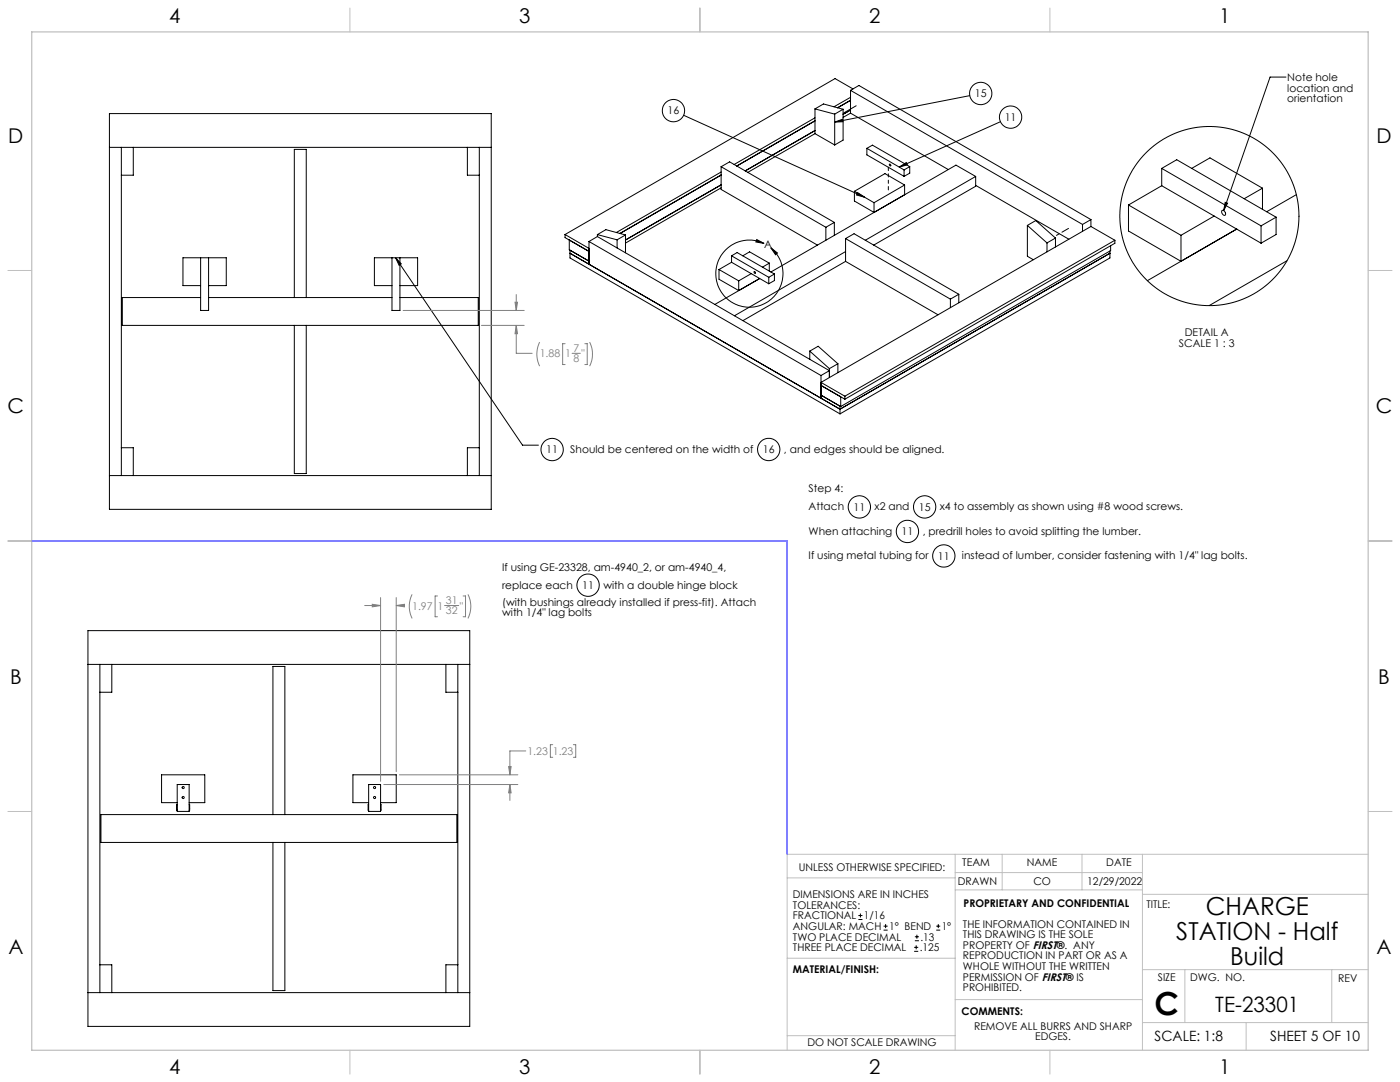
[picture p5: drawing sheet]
<svg xmlns="http://www.w3.org/2000/svg" width="559mm" height="432mm" viewBox="0 0 559 432" stroke-linecap="round" stroke-linejoin="round" font-family="sans-serif">
<g fill="none" stroke="#c0c0c0" stroke-width=".4">
<path d="M139.7 3.2v9.5M279.4 3.2v9.5M419.1 3.2v9.5M3.1 107.9h9.6M546.1 107.9h9.5M3.1 215.9h9.6M546.1 215.9h9.5M3.1 323.8h9.6M546.1 323.8h9.5M314.2 350.3h67M381.2 340.9v78.2M381.2 355.1h74.8"/>
<path d="M381.2 348.2h74.8M400 340.9v14.2M431.9 340.9v14.2M456 340.9v78.2M456 356.9h90.1M546.1 340.9h-231.9v78.2M314.2 382.4h67.2M381.2 398.9h74.8M456 387h90.1M472.9 387v21.1M531.6 387v21.1M139.7 419.1v9.6"/>
<path d="M279.4 419.1v9.6M314.2 413.3h67M419.1 419.1v9.6M456 408.1h90.1M497.4 408.1v11"/>
</g>
<path d="M12.7 12.7h533.4v406.4h-533.4z" fill="none" stroke="#c0c0c0" stroke-width=".5"/>
<g fill="none" stroke="#000" stroke-width=".4">
<path d="M339.5 38.8l-6.6 3.8M339.5 36.1v9.1M339.5 36.1l92.6 53.5M339.5 36.1l3.3-2 92.6 53.5M340.5 35.5l-7.2-4.1-107.8 62.2M387.1 38.2l-53.9 10.5M513.3 30.8h-6.4l-18.5 53.2M43.7 45.3h152.4v158h-152.4zM43.7 58.8h152.4M48.4 58.8v131M53.2 58.8v11.1h-4.8M186.5 58.8v11.1h4.8"/>
<path d="M191.3 58.8v131M272.9 46l72.2 32.7M325.3 47l-32.3 18.7M325.3 48.2l-31.2 18.1M325.3 43.5l3.4-2 7.8 2.1M325.3 43.5l7.9 2M325.3 43.5v9.8M325.3 53.3l7.9 4.6M325.3 53.3l-26.8 15.5M325.3 52.1l-27.8 16.1M333.2 48.7l3.1-1.1 .2 1zM333.2 45.5v12.4"/>
<path d="M336.5 43.6l-3.3 1.9M336.5 43.6v12.3l-3.3 2M339.5 40l-5.2 3M339.5 45.2l-3 1.6M339.5 43.9l-3 1.7M339.5 45.2l39 22.5M346 59.2v2.6l14.9 8.6M346 59.2l14.9 8.6M346 59.2l2.2-1.3 14.9 8.6M399.3 48.6l-40.4 18.1M287.8 68.7l-41.8 24.1M287.8 69.8l-40.3 23.4"/>
<path d="M287.8 66.5l41.8 24.2M287.8 66.5l3.4-1.9 41.8 24.2M287.8 66.5v9.1l38.5 22.2M287.8 75l-38.1 22M287.8 73.8l-38.1 22M341 76.3l7.9 4.6M341 76.3v3.9l7.9 4.6v-3.9M342.3 76.9l2.8 1.8-3.2-.9zM355 65.5l.4 .2 .1 .5-.4-.1zM358.9 66.7l2.8-1.8 .5 .9zM360.9 67.8v2.6M361.1 73.8l-7.9-4.5-12.2 7"/>
<path d="M361.1 73.8l-12.2 7.1M361.1 73.8v3.9M363.1 66.5v2.6l-2.2 1.3M363.1 66.5l-2.2 1.3M389.4 70.4l-7.8-4.5-73.9 42.6M389.4 70.4l-44 25.5M389.4 70.4v3.9l-40.7 23.5M389.4 74l37.2 21.5M463.7 74.1l39.6 22.9M463.7 67.2v6.9M463.7 67.2l39.6 22.9M463.7 67.2l6-3.5 39.6 23"/>
<path d="M463.7 74.1l-13.3 7.7M475.7 67.2l7.3-4.2 20.9 12.1M503.9 75.1l-7.3 4.2M503.9 75.1v8.4M517.4 77.7l-11.8 6.8M225.5 93.6l9.6 5.5M225.5 93.6v1.2l9.6 5.5M227.2 95.8v3.9l7.9 4.5-7.6-4.4v3.1l107.8 62.3M235.1 96.4v9M235.1 96.4l92.6 53.5M238.4 93.6v.8M238.4 93.6l7.9 2.1"/>
<path d="M238.4 93.6l3.4-1.9 7.9 2.1M238.4 94.4l92.6 53.5-3.3 2M238.4 94.4l-3.3 2M246.3 95.7v3.3M249.7 93.8l-3.4 1.9M249.7 93.8v7.1M302 95.6l3 1.6-3.3-.6zM305 97.2a13.4 13.4 0 0 0-19.3 11.8 13.4 13.4 0 0 0 19 12.4 13.4 13.4 0 0 0 3-22.5M307.7 98.9l2.6 2.1-.7 .7zM329.6 90.7v5.2M333 88.8l-3.4 1.9M333 88.8v5.1"/>
<path d="M337.5 95.2l41.8 24.2M337.5 95.2l3.4-1.9 41.8 24.1M337.5 95.2v9.1M410.1 90v12.3l2.3 1.3M410.1 90l7.8 6.9M410.1 90l3.3-2 7.9 7M417.9 96.9v3.6M421.3 95l-3.4 1.9M421.3 95v3.6M432.1 89.6v2.7M435.4 90.4l-107.7 62.2 9.5 5.5M435.4 90.4l9.6 5.5"/>
<path d="M435.4 87.6l-3.3 2M435.4 87.6v2.8M443.3 98.1v1.9l-107.7 62.2M445 95.9l-107.8 62.2M445 95.9v1.2l-107.8 62.2M450.4 81.8v10.4l21 12.1v-10.4M450.4 81.8l21 12.1M484.6 86.2l-13.2 7.7M487.7 84.1a1.14 1.14 0 0 1 1.3 .5 1.14 1.14 0 0 1-.2 1.4 1.49 1.49 0 0 1-1.1-1.9zM489 80.8l1 .3-1.6 2.9zM493.6 91.4l-35.6 20.6M503.3 90.1v6.9"/>
<path d="M509.3 86.7v6.9l-6 3.4M509.3 86.7l-6 3.4M80.1 102.9v21h3.2v-21M80.1 114h-7.1v-11.1h17.3v11.1h-7M80.1 118.7h-31.3v11.2h142.1v-11.2h-31.3M83.3 118.7h73.2M117.5 118.7v-59.1h4.7v59.1M156.5 102.9v21h3.1v-21M156.5 114h-7.1v-11.1h17.3v11.1h-7.1M157.9 102.9l2.3 2.4-.9 .6zM157.9 102.9l50.7 74.8h6.3M227.5 101.1l107.8 62.2 107.7-62.2"/>
<path d="M287 107.6v3.8l7.9 4.6M287 107.6l7.9 4.5M292 104.7l14.8 8.5M292 102.1v2.6M292 102.1l14.8 8.6M292 102.1l2.2-1.3 14.9 8.6M292 104.7l-5 2.9M294.9 112.1v3.9M294.9 116l8.3-4.8-17.9 10.3M296.5 102.1l2.7-1.6 7.9 4.5M299.8 109.2l-4.9 2.9M306.8 110.7v2.5"/>
<path d="M307.1 105l-2.8 1.6M307.1 105v3.2M309.1 109.4v2.6l-2.3 1.2M309.1 109.4l-2.3 1.3M337.5 104.3l36.9 21.3M337.5 100.4l-44.3 25.6M337.5 104.3l-41 23.7M379.3 119.4v3.4M382.7 117.4l-3.4 2M382.7 117.4v3.4M443 100.2v2.7l-107.7 62.3M513.7 104l-31.1 18"/>
<path d="M117.5 129.9v59.1h4.7v-59.1M323.2 140.1l7.8 7M323.2 140.1l3.4-1.9 7.8 7M323.2 140.1v3.3M327.7 153.8l9.5 5.5M327.7 149.9v9M331 147.1v3.6M334.4 145.2l-3.4 1.9M334.4 145.2v3.5M335.6 158.4v3.8M337.2 158.1v1.2M48.4 178.7h4.8v11.1"/>
<path d="M191.3 178.7h-4.8v11.1M335.6 162.2l-7.9-4.5 7.6 4.4v3.1M43.7 189.8h152.4M35.1 251.7h152.4v157.9h-152.4zM35.1 265.1h152.4M39.9 265.1v131M44.6 265.1v11.2h-4.7M178 265.1v11.2h4.7M182.7 265.1v131M70.7 313.1h4.8v10.7h-4.8zM147.1 313.1h4.8v10.7h-4.8zM40.3 325.1h142.1v11.1h-142.1z"/>
<path d="M70.7 321.1h-.2v2.2h.2M70.7 320.3h-6.2v-11.1h17.2v11.1h-6.2M75.5 321.1h.2v2.2h-.2M108.9 325.1v-59.1h4.8v59.1M108.9 336.2v59.1h4.8v-59.1M147.1 321.1h-.2v2.2h.2M147.1 320.3h-6.2v-11.1h17.3v11.1h-6.3M151.9 321.1v2.2M35.1 396.1h152.4M39.9 385h4.7v11.1M182.7 385h-4.7v11.1"/>
<circle cx="391.5" cy="37.3" r="4.5"/>
<circle cx="268.8" cy="44.1" r="4.5"/>
<circle cx="403.4" cy="46.7" r="4.4"/>
<circle cx="482.7" cy="86.2" r="35.8"/>
<circle cx="301.3" cy="108.6" r=".38"/>
<circle cx="220.4" cy="179.4" r="4.5"/>
<circle cx="306.8" cy="179.4" r="4.4"/>
<circle cx="343" cy="202.3" r="4.5"/>
<circle cx="362.2" cy="212.1" r="4.5"/>
<circle cx="369.1" cy="202.3" r="4.5"/>
<circle cx="234.7" cy="233.5" r="4.4"/>
<circle cx="376.7" cy="221.9" r="4.5"/>
<circle cx="73.1" cy="314.3" r=".42"/>
<circle cx="73.1" cy="318.3" r=".42"/>
<circle cx="149.5" cy="318.3" r=".42"/>
<circle cx="149.5" cy="314.3" r=".42"/>
</g>
<path d="M426.5 91.2l-5.8 3.3" fill="none" stroke="#000" stroke-width=".4" stroke-dasharray="6.3 1.3 1.3 1.3 1.3 1.3" stroke-dashoffset="3.3"/>
<path d="M341.7 42.2l-5.2 3" fill="none" stroke="#000" stroke-width=".4" stroke-dasharray="6.3 1.3 1.3 1.3 1.3 1.3"/>
<path d="M354.6 75.8v-9.1" fill="none" stroke="#000" stroke-width=".4" stroke-dasharray="6.3 1.3 1.3 1.3 1.3 1.3" stroke-dashoffset="5"/>
<g fill="none" stroke="#808080" stroke-width=".4">
<path d="M206.1 117.5v6.4M160.9 123.9h48.3M192.2 129.9h17M205.6 120.6h1l-.5 3.3zM206.1 129.9l.5 3.3h-1zM206.1 129.9v11.1h6.3M215.4 136.5a10.7 10.7 0 0 0 0 9.6M225.6 137.2h-1v8.3h1M233.4 137.2h1v8.3h-1M235.3 136.5a10.7 10.7 0 0 1 0 9.6M228.4 141h3.2M151.9 238.5v73.3"/>
<path d="M158.2 238.5v69.4M164.5 237.2a10.7 10.7 0 0 0 0 9.6M174.6 237.8h-.9v8.3h.9M184.9 237.8h.9v8.3h-.9M186.8 237.2a10.7 10.7 0 0 1 0 9.6M145.6 241.7h6.3M148.6 241.2l3.3 .5-3.3 .5zM158.2 241.7l3.2-.5v1zM158.2 241.7h3.3M177.4 241.7h5.7M209.9 299.7h-6.4v9.5M220.6 297.2h-.9v5h.9"/>
<path d="M228.8 297.2h1v5h-1M153.2 313.1h53.5M159.4 309.2h47.3M203 305.9h1l-.5 3.3zM203.5 313.1l.5 3.3h-1zM203.5 313.1v6.3"/>
</g>
<path d="M12.7 215.9h301.5v125" fill="none" stroke="#00f" stroke-width=".4"/>
<g fill="#000">
<path d="M302 95.6l3 1.6-3.3-.6zM307.7 98.9l2.6 2.1-.7 .7zM358.9 66.7l2.8-1.8 .5 .9zM333.2 48.7l3.1-1.1 .2 1zM342.3 76.9l2.8 1.8-3.2-.9z"/>
<path d="M157.9 102.9l2.3 2.4-.9 .6zM489 80.8l1 .3-1.6 2.9z"/>
</g>
<path d="M206.1 129.9l.5 3.3h-1zM205.6 120.6h1l-.5 3.3zM203 305.9h1l-.5 3.3zM203.5 313.1l.5 3.3h-1zM158.2 241.7l3.2-.5v1zM148.6 241.2l3.3 .5-3.3 .5z" fill="#808080"/>
<g fill="none" stroke="#000" stroke-width=".4">
<path d="M342.6 367h1.6M342.6 365.4h1.6M343.4 364.6v1.5M352.7 371.2h1.6M352.7 369.6h1.6M353.5 368.8v1.6M364.9 379.7h1.6M364.9 378.1h1.6M365.2 375.4h1.6M365.2 373.8h1.6M365.7 377.3v1.5M366 373v1.6"/>
<path d="M373.7 371.2h1.6M373.7 369.6h1.6M374.5 368.8v1.6"/>
</g>
<text font-size="12.7" x="460.9" y="405.2">C</text>
<g font-size="9.9">
<text x="481.3" y="365.3">CHARGE</text>
<text x="469.5" y="375.2">STATION - Half</text>
<text x="491" y="385.1">Build</text>
</g>
<text font-size="8.5" x="485.1" y="404">TE-23301</text>
<g font-size="8.1">
<text x="67.6" y="9.3">4</text>
<text x="207.3" y="9.3">3</text>
<text x="347" y="9.3">2</text>
<text x="486.7" y="9.3">1</text>
<text x="3.3" y="57">D</text>
<text x="549.4" y="57">D</text>
<text x="3" y="164.9">C</text>
<text x="549.1" y="164.9">C</text>
<text x="4" y="272.9">B</text>
<text x="550.1" y="272.9">B</text>
<text x="3.3" y="380.8">A</text>
<text x="549.4" y="380.8">A</text>
<text x="67.6" y="428.4">4</text>
<text x="207.3" y="428.4">3</text>
<text x="347" y="428.4">2</text>
<text x="486.7" y="428.4">1</text>
</g>
<g font-size="5.6">
<text x="460.9" y="415.2">SCALE: 1:8</text>
<text x="507" y="415.2">SHEET 5 OF 10</text>
</g>
<g font-size="4.2">
<text x="513.8" y="32.4">Note hole</text>
<text x="389.1" y="38.8">15</text>
<text x="513.8" y="36.5">location and</text>
<text x="513.8" y="40.7">orientation</text>
<text x="266.5" y="45.7">16</text>
<text x="401" y="48.3">11</text>
<text x="305" y="99.2">A</text>
<text x="472.9" y="134.2">DETAIL A</text>
<text x="470.5" y="138.3">SCALE 1 : 3</text>
<text x="218.1" y="180.9">11</text>
<text x="227.6" y="180.8">Should be centered on the width of</text>
<text x="304.5" y="180.9">16</text>
<text x="312.9" y="180.8">, and edges should be aligned.</text>
<text x="322.8" y="196.5">Step 4:</text>
<text x="322.8" y="203.7">Attach</text>
<text x="340.7" y="203.8">11</text>
<text x="349.1" y="203.7">x2 and</text>
<text x="366.7" y="203.8">15</text>
<text x="375.2" y="203.7">x4 to assembly as shown using #8 wood screws.</text>
<text x="322.8" y="213.5">When attaching</text>
<text x="359.9" y="213.6">11</text>
<text x="368.3" y="213.5">, predrill holes to avoid splitting the lumber.</text>
<text x="200.4" y="227.7">If using GE-23328, am-4940_2, or am-4940_4,</text>
<text x="322.8" y="223.3">If using metal tubing for</text>
<text x="374.4" y="223.4">11</text>
<text x="384" y="223.3">instead of lumber, consider fastening with 1/4&quot; lag bolts.</text>
<text x="200.4" y="234.9">replace each</text>
<text x="232.4" y="235">11</text>
<text x="240.8" y="234.9">with a double hinge block</text>
<text x="200.4" y="241.7">(with bushings already installed if press-fit). Attach</text>
<text x="200.4" y="245.8">with 1/4&quot; lag bolts</text>
<text x="318.8" y="347.7">UNLESS OTHERWISE SPECIFIED:</text>
<text x="384.1" y="345.5">TEAM</text>
<text x="409.9" y="345.7">NAME</text>
<text x="441.6" y="345.7">DATE</text>
<text x="382.3" y="353.3">DRAWN</text>
<text x="412.5" y="353.3">CO</text>
<text x="434" y="353.3">12/29/2022</text>
<text x="316.5" y="358.5">DIMENSIONS ARE IN INCHES</text>
<text x="316.5" y="362.7">TOLERANCES:</text>
<text x="384.6" y="361.9">PROPRIETARY AND CONFIDENTIAL</text>
<text x="457.6" y="362.3">TITLE:</text>
<text x="316.5" y="371.2">ANGULAR: MACH</text>
<text x="316.5" y="366.9">FRACTIONAL</text>
<text x="344.8" y="366.9">1/16</text>
<text x="354.9" y="371.2">1° BEND</text>
<text x="375.9" y="371.2">1°</text>
<text x="384.4" y="370.2">THE INFORMATION CONTAINED IN</text>
<text x="316.5" y="375.4">TWO PLACE DECIMAL</text>
<text x="367.4" y="375.4">.13</text>
<text x="384.4" y="374.4">THIS DRAWING IS THE SOLE</text>
<text x="316.5" y="379.6">THREE PLACE DECIMAL</text>
<text x="367.1" y="379.6">.125</text>
<text x="384.4" y="378.6">PROPERTY OF FIRST®. ANY</text>
<text x="384.4" y="382.9">REPRODUCTION IN PART OR AS A</text>
<text x="316.5" y="388.4">MATERIAL/FINISH:</text>
<text x="384.4" y="387.1">WHOLE WITHOUT THE WRITTEN</text>
<text x="384.4" y="391.3">PERMISSION OF FIRST® IS</text>
<text x="384.4" y="395.6">PROHIBITED.</text>
<text x="462.2" y="391.3">SIZE</text>
<text x="475.1" y="391.3">DWG. NO.</text>
<text x="534.1" y="391.8">REV</text>
<text x="383.8" y="405.1">COMMENTS:</text>
<text x="388.8" y="410.9">REMOVE ALL BURRS AND SHARP</text>
<text x="322.3" y="417.6">DO NOT SCALE DRAWING</text>
<text x="413.2" y="415.2">EDGES.</text>
</g>
<g font-size="4.2" fill="#808080">
<text x="215.4" y="142.7">1.88</text>
<text x="225.6" y="142.7">1</text>
<text x="228.9" y="140.3">7</text>
<text x="232.1" y="142.7">&quot;</text>
<text x="228.9" y="144.5">8</text>
<text x="164.5" y="243.3">1.97</text>
<text x="174.7" y="243.3">1</text>
<text x="177.9" y="241">31</text>
<text x="177.9" y="245.2">32</text>
<text x="183.6" y="243.3">&quot;</text>
<text x="210.5" y="301.3">1.23</text>
<text x="220.7" y="301.3">1.23</text>
</g>
</svg>
